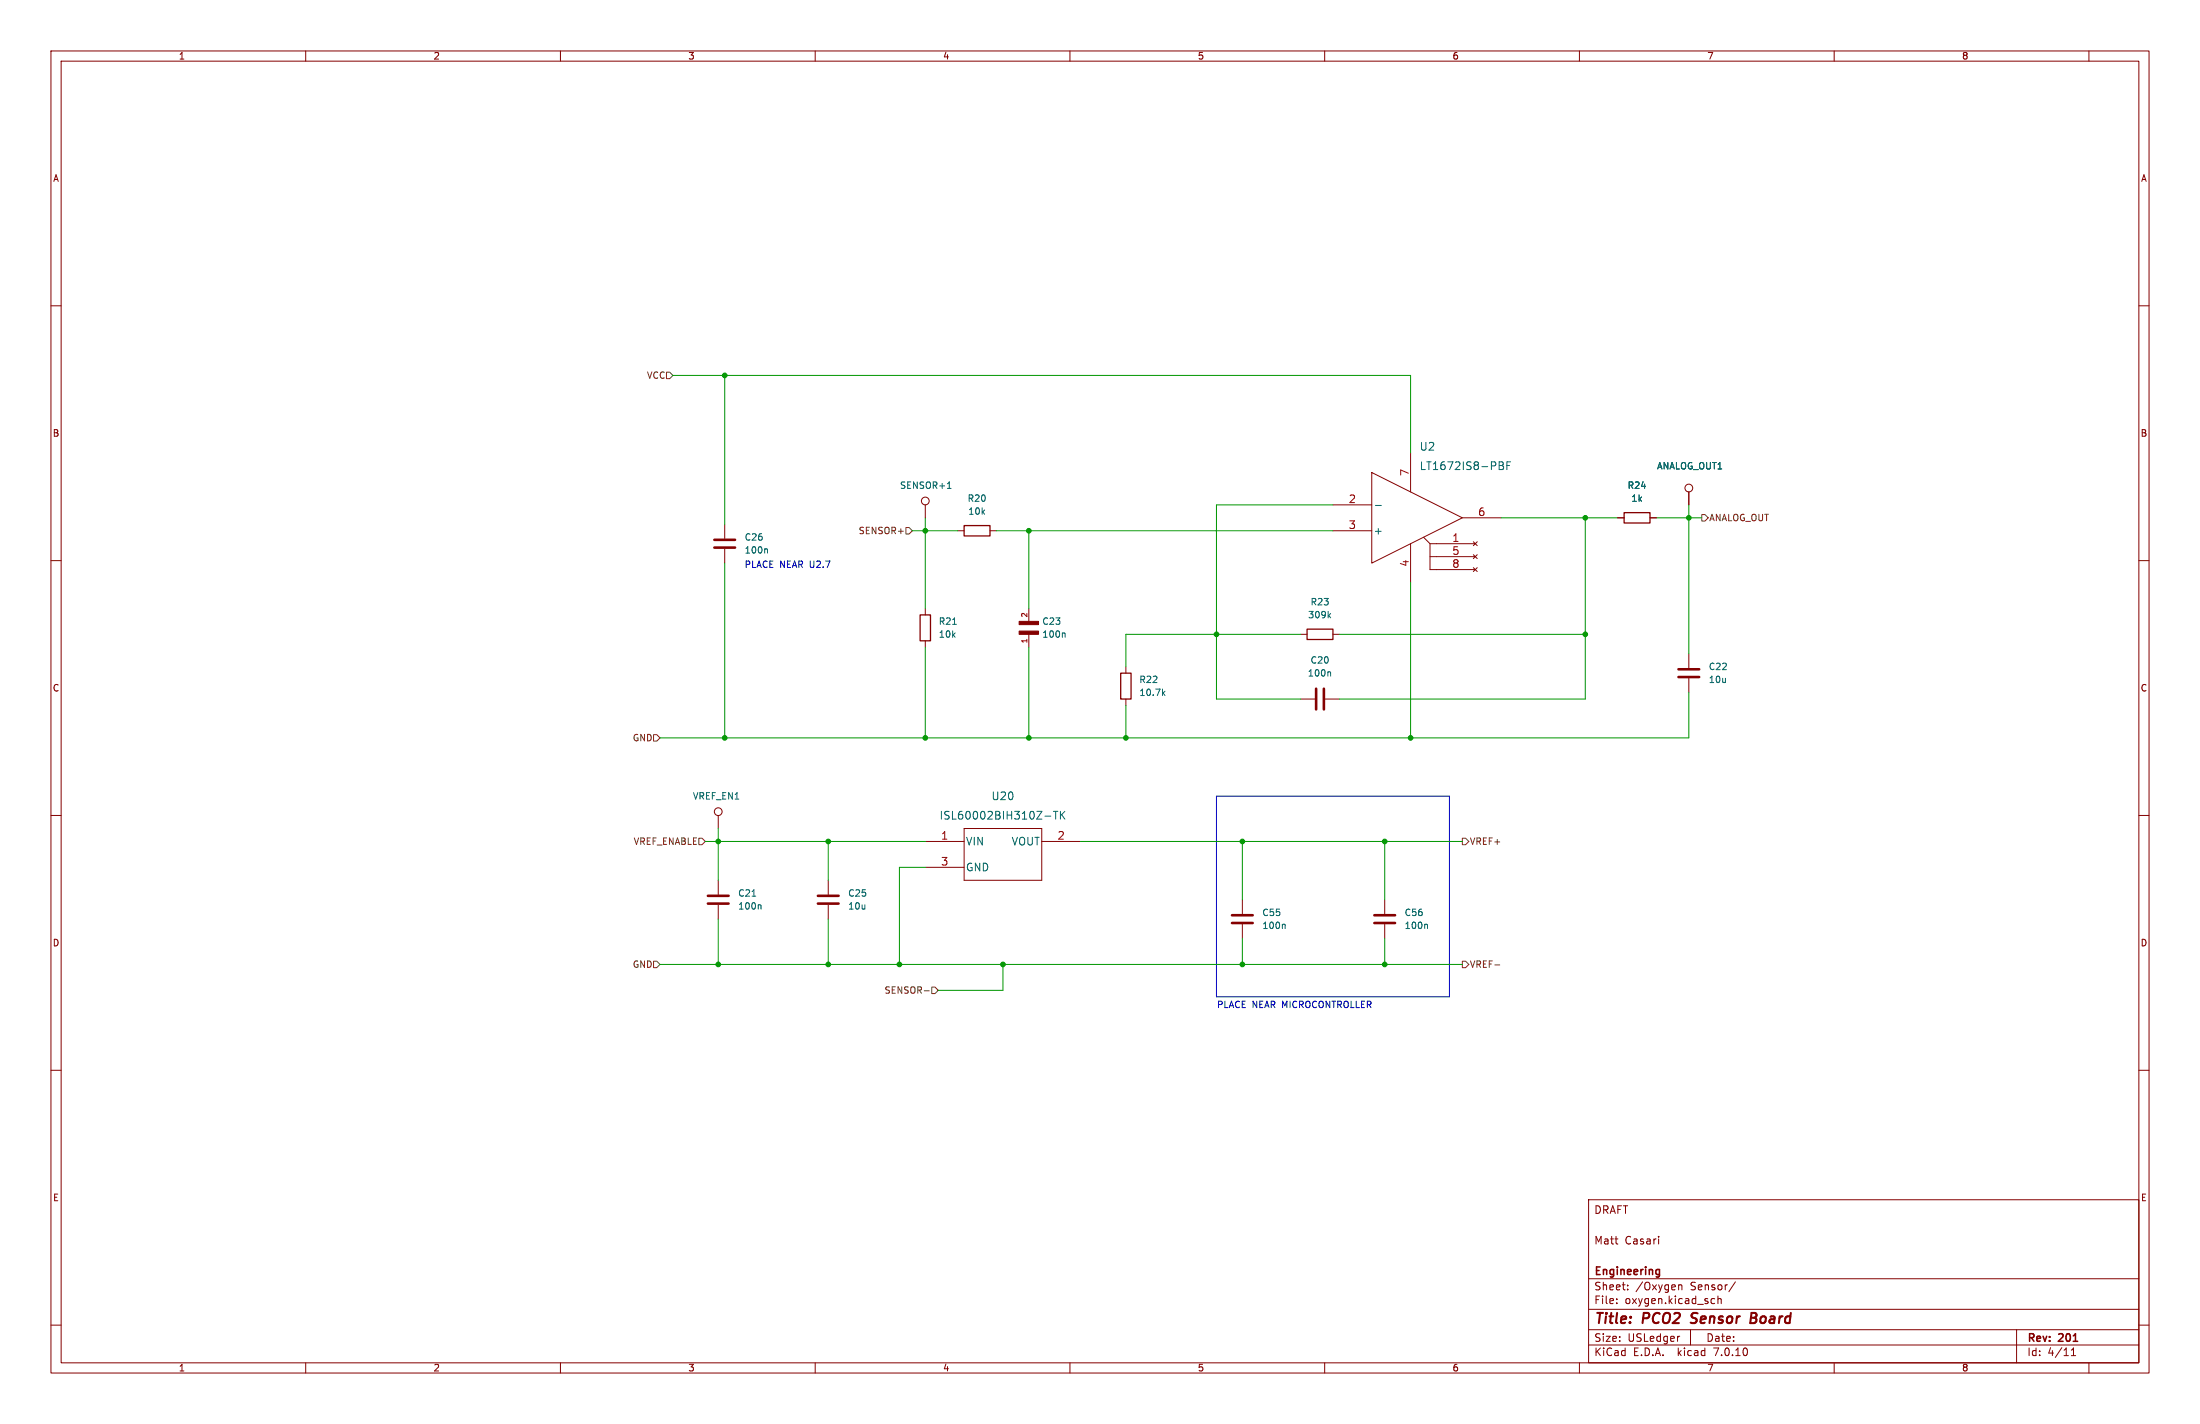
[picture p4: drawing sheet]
<svg xmlns="http://www.w3.org/2000/svg" width="432mm" height="279mm" viewBox="0 0 432 279" stroke-linecap="round" stroke-linejoin="round" font-family="sans-serif">
<g fill="none" stroke="#840000" stroke-width=".2">
<path d="M10 10h411.8v259.4h-411.8zM12 12h407.8v255.4h-407.8zM60 10v2M110 10v2M160 10v2M210 10v2M260 10v2M310 10v2M360 10v2M410 10v2M10 60h2M419.8 60h2"/>
<path d="M181.6 99.1v2.5M261.6 99.1h7.6M269.2 92.7l17.8 8.9-17.8 8.9zM276.9 88.9v7.6M331.5 96.5v2.6M10 110h2M142.2 102.9v2.8M142.2 107.7v2.8M181.6 119.4v1.3M188 104.1h1.2M194.3 104.1h1.3M201.9 119.4v2.5"/>
<path d="M261.6 104.1h7.6M276.9 106.7v7.6M279.4 105.4l1.3 1.3v5.1h8.9M280.7 106.7h8.9M280.7 109.2h8.9M287 101.6h7.6M289.2 106.3l.7 .8M289.2 108.8l.7 .8M289.2 111.4l.7 .7M289.9 106.3l-.7 .8M289.9 108.8l-.7 .8M289.9 111.4l-.7 .7"/>
<path d="M317.5 101.6h1.3M323.8 101.6h1.3M419.8 110h2M181.6 125.7v1.3M201.9 124.5v2.5M221 130.8v1.3M221 137.2v1.2M255.3 124.5h1.2M255.3 137.2h2.8M260.1 137.2h2.8M261.6 124.5h1.3M331.5 128.3v2.8"/>
<path d="M331.5 133.1v2.8M10 160h2M419.8 160h2M141 160v2.6M141 172.7v2.8M141 177.5v2.8M162.6 172.7v2.8M162.6 177.5v2.8M181.6 165.1h7.6M181.6 170.2h7.6M189.2 162.6h15.3v10.1h-15.3zM204.5 165.1h7.6"/>
<path d="M243.8 176.5v2.8M271.8 176.5v2.8M243.8 181.4v2.8M271.8 181.4v2.8M10 210h2M419.8 210h2M311.8 235.4h108v32h-108zM10 260h2M311.8 256.9h108M311.8 250.9h108M317.3 255.6v.2M317.3 254.9v.1"/>
<path d="M319.5 252.9v.2M319.5 252.2v.1M325.5 242.6v.1M325.5 243.1v1M329.5 252.1v1M329.5 252.2l.2-.1 .3 .1 .1 .9M336 255.7h.5M336 254.9h.5M337.2 254.9l.2-.1 .4 .1v.9M337.2 254.3v1.5M340.6 251.5l-1.3 1.9M419.8 260h2"/>
<path d="M60 267.4v2M110 267.4v2M160 267.4v2M210 267.4v2M260 267.4v2M310 267.4v2M311.8 263.9h108M311.8 260.9h108M329.5 262.2h.2M331.8 260.9v3M360 267.4v2M395.8 260.9v6.5"/>
<path d="M406.5 266h.9M406.5 264.9l.5-.4v1.5M410 267.4v2"/>
<circle cx="181.6" cy="98.3" r=".76"/>
<circle cx="331.5" cy="95.8" r=".76"/>
<circle cx="141" cy="159.3" r=".76"/>
</g>
<path d="M331.8 259.5l.3 .1M332.1 257.8v.6M343.7 258.6h.6M344.3 258.6l.3 .1M344.4 257.6h-.6l-.3 2 1-.1M344.5 258.5l-.2 .1" fill="none" stroke="#840000" stroke-width=".4"/>
<path d="M325.3 249.1h.4M325.7 249.1v1.2l-.3 .3M325.7 250l-.4 .1" fill="none" stroke="#840000" stroke-width=".3"/>
<path d="M189.2 103.1h5.1v2.1h-5.1zM318.8 100.6h5v2h-5zM180.6 120.7h2v5h-2zM220 132.1h2v5.1h-2zM256.5 123.4h5.1v2.1h-5.1z" fill="none" stroke="#840000" stroke-width=".25"/>
<g fill="none" stroke="#006464" stroke-width=".2">
<path d="M186 95.8h.7M186.2 94.7l.1-.1v1.2M270 99.2h1.1M294.2 90.6h.6l.2 .2v.2l-.2 .3M294.2 91.3h.6M294.8 91.3a.41 .41 0 0 1 .3 .4 .41 .41 0 0 1-.3 .4h-.6M295.8 91.3h.5M296.5 90.6h-.7v1.5M150.5 107.7l.1 .2v.6M187 122.5h.7M208.9 124.2l.2 .2v.6M228.3 136l.4 .5"/>
<path d="M228.7 135.6l-.5 .5M260.8 120.7l.4 .5M261 131.8l.2 .2v.7M261.2 120.4l-.5 .5M206.8 159.2h.8M207.2 159.2v1.5M208.1 159.2v1.5M208.4 159.8l.6 .9M209 159.2l-.9 .9M147.6 175.8h.7M149.2 177.5l.2 .2v.7M205.1 160.1h1.1"/>
<path d="M252.1 181.3l.1 .2v.7M280 181.3l.2 .2v.7"/>
</g>
<g fill="#840000" stroke="#840000" stroke-width=".2">
<path d="M200 123.8h3.8v.7h-3.8z"/>
<path d="M200 121.9h3.8v.7h-3.8z"/>
</g>
<g fill="none" stroke="#840000" stroke-width=".51">
<path d="M140.2 107.4h4.1M140.2 105.9h4.1M258.3 135.1v4.1M259.8 135.1v4.1M329.4 132.8h4.1M329.4 131.3h4.1M138.9 177.3h4.1M138.9 175.8h4.1M160.5 177.3h4.1M160.5 175.8h4.1M241.8 179.6h4.1M269.7 179.6h4.1"/>
<path d="M241.8 181.1h4.1M269.7 181.1h4.1"/>
</g>
<path d="M130.8 73h.6l.7 .7-.7 .6h-.6zM177.8 103.5h.6l.7 .6-.7 .7h-.6zM334 101h.6l.7 .6-.7 .6h-.6zM128.3 144.1h.6l.6 .7-.6 .6h-.6zM137.2 164.5h.6l.6 .6-.6 .6h-.6zM287 164.5h.7l.6 .6-.6 .6h-.7zM128.3 188.6h.6l.6 .6-.6 .7h-.6zM181.4 194.4h1M182.9 193.7h.6l.6 .6-.6 .6h-.6zM287 188.6h.7l.6 .6-.6 .7h-.7zM293.4 189.3h1" fill="none" stroke="#725600" stroke-width=".2"/>
<path d="M238.8 156.2h45.7v39.4h-45.7z" fill="none" stroke="#0000c2" stroke-width=".2"/>
<g fill="none" stroke="#009600" stroke-width=".2">
<path d="M132.1 73.7h144.8v15.2M142.2 73.7v29.2M261.6 99.1h-22.8v38.1h16.5M331.5 99.1v29.2M142.2 110.5v34.3M179.1 104.1h8.9M181.6 101.6v17.8M195.6 104.1h66M201.9 104.1v15.3M276.9 114.3v30.5M294.6 101.6h22.9M311.1 101.6v35.6h-48.2"/>
<path d="M325.1 101.6h8.9M181.6 127v17.8M201.9 127v17.8M221 138.4v6.4M255.3 124.5h-34.3v6.3M262.9 124.5h48.2M331.5 135.9v8.9h-202M138.4 165.1h43.2M141 162.6v10.1M162.6 165.1v7.6M181.6 170.2h-5.1v19M212.1 165.1h74.9"/>
<path d="M243.8 165.1v11.4M271.8 165.1v11.4M129.5 189.2h157.5M141 180.3v8.9M162.6 180.3v8.9M196.8 189.2v5.1h-12.7M243.8 184.2v5M271.8 184.2v5"/>
</g>
<g fill="#009600" stroke="#009600" stroke-width=".2">
<circle cx="176.5" cy="189.2" r=".46"/>
<circle cx="162.6" cy="165.1" r=".46"/>
<circle cx="142.2" cy="144.8" r=".46"/>
<circle cx="141" cy="165.1" r=".46"/>
<circle cx="141" cy="189.2" r=".46"/>
<circle cx="162.6" cy="189.2" r=".46"/>
<circle cx="196.8" cy="189.2" r=".46"/>
<circle cx="271.8" cy="165.1" r=".46"/>
<circle cx="271.8" cy="189.2" r=".46"/>
<circle cx="311.1" cy="101.6" r=".46"/>
<circle cx="311.1" cy="124.5" r=".46"/>
<circle cx="276.9" cy="144.8" r=".46"/>
<circle cx="331.5" cy="101.6" r=".46"/>
<circle cx="181.6" cy="144.8" r=".46"/>
<circle cx="201.9" cy="144.8" r=".46"/>
<circle cx="201.9" cy="104.1" r=".46"/>
<circle cx="142.2" cy="73.7" r=".46"/>
<circle cx="181.6" cy="104.1" r=".46"/>
<circle cx="243.8" cy="165.1" r=".46"/>
<circle cx="221" cy="144.8" r=".46"/>
<circle cx="243.8" cy="189.2" r=".46"/>
<circle cx="238.8" cy="124.5" r=".46"/>
</g>
<g font-size="2.8" fill="#840000">
<text x="312.8" y="260.3">Title:</text>
<text x="322.5" y="260.3">PCO2</text>
<text x="332.8" y="260.3">Sensor</text>
<text x="345.2" y="260.3">Board</text>
</g>
<g font-size="2.1" fill="#006464">
<text x="278.6" y="88.6">U2</text>
<text x="278.6" y="92.4">LT1672IS8-PBF</text>
<text x="269.5" y="105.1">+</text>
<text x="184.3" y="161">ISL60002BIH310Z-TK</text>
<text x="194.5" y="157.2">U20</text>
<text x="189.5" y="166.1">VIN</text>
<text x="198.5" y="166.1">VOUT</text>
<text x="189.5" y="171.2">GND</text>
</g>
<g font-size="2.1" fill="#a90000">
<text x="276.6" y="93.5" transform="rotate(-90 276.6 93.5)">7</text>
<text x="264.6" y="98.8">2</text>
<text x="290" y="101.3">6</text>
<text x="264.6" y="103.9">3</text>
<text x="285" y="106.4">1</text>
<text x="276.6" y="111.3" transform="rotate(-90 276.6 111.3)">4</text>
<text x="285" y="109">5</text>
<text x="285" y="111.5">8</text>
<text x="184.6" y="164.8">1</text>
<text x="207.5" y="164.8">2</text>
<text x="184.6" y="169.9">3</text>
</g>
<g font-size="2.1" fill="#840000">
<text x="312.8" y="238.4">DRAFT</text>
<text x="312.8" y="244.4">Matt</text>
<text x="318.9" y="244.4">Casari</text>
<text x="312.8" y="250.6">Engineering</text>
<text x="312.8" y="256.1">File:</text>
<text x="312.8" y="253.4">Sheet:</text>
<text x="318.9" y="256.1">oxygen.kicad_sch</text>
<text x="321" y="253.4">/Oxygen</text>
<text x="331.8" y="253.4">Sensor/</text>
<text x="312.8" y="263.5">Size:</text>
<text x="319.5" y="263.5">USLedger</text>
<text x="334.8" y="263.5">Date:</text>
<text x="397.8" y="263.7">Rev:</text>
<text x="404.2" y="263.7">201</text>
<text x="312.8" y="266.3">KiCad</text>
<text x="320.5" y="266.3">E.D.A.</text>
<text x="329.4" y="266.3">kicad</text>
<text x="336.6" y="266.3">7.0.10</text>
<text x="397.8" y="266.3">Id:</text>
<text x="401.9" y="266.3">4/11</text>
</g>
<g font-size="1.8" fill="#840000">
<text x="35" y="11.9">1</text>
<text x="85" y="11.9">2</text>
<text x="135" y="11.9">3</text>
<text x="185" y="11.9">4</text>
<text x="235" y="11.9">5</text>
<text x="285" y="11.9">6</text>
<text x="335" y="11.9">7</text>
<text x="385" y="11.9">8</text>
<text x="10.3" y="35.9">A</text>
<text x="420.1" y="35.9">A</text>
<text x="10.3" y="85.9">B</text>
<text x="420.1" y="85.9">B</text>
<text x="10.3" y="135.9">C</text>
<text x="420.1" y="135.9">C</text>
<text x="10.3" y="185.9">D</text>
<text x="420.1" y="185.9">D</text>
<text x="10.3" y="235.9">E</text>
<text x="420.1" y="235.9">E</text>
<text x="35" y="269.3">1</text>
<text x="85" y="269.3">2</text>
<text x="135" y="269.3">3</text>
<text x="185" y="269.3">4</text>
<text x="235" y="269.3">5</text>
<text x="285" y="269.3">6</text>
<text x="335" y="269.3">7</text>
<text x="385" y="269.3">8</text>
</g>
<g font-size="1.8" fill="#725600">
<text x="126.9" y="74.5">VCC</text>
<text x="168.4" y="105">SENSOR+</text>
<text x="335.4" y="102.5">ANALOG_OUT</text>
<text x="124.1" y="145.6">GND</text>
<text x="124.3" y="166">VREF_ENABLE</text>
<text x="288.4" y="166">VREF+</text>
<text x="124.1" y="190.1">GND</text>
<text x="288.4" y="190.1">VREF-</text>
<text x="173.5" y="195.2">SENSOR-</text>
</g>
<g font-size="1.8" fill="#006464">
<text x="325.1" y="92.3">ANALOG_OUT1</text>
<text x="176.5" y="96.1">SENSOR+1</text>
<text x="189.8" y="98.7">R20</text>
<text x="189.9" y="101.2">10k</text>
<text x="319.4" y="96.1">R24</text>
<text x="320.1" y="98.7">1k</text>
<text x="146.1" y="106.3">C26</text>
<text x="146.1" y="108.8">100n</text>
<text x="257.1" y="119">R23</text>
<text x="184.2" y="125.3">10k</text>
<text x="184.2" y="122.8">R21</text>
<text x="204.5" y="125.3">100n</text>
<text x="204.5" y="122.8">C23</text>
<text x="256.6" y="121.5">309k</text>
<text x="257.1" y="130.4">C20</text>
<text x="335.3" y="131.7">C22</text>
<text x="223.5" y="134.2">R22</text>
<text x="223.5" y="136.8">10.7k</text>
<text x="256.6" y="132.9">100n</text>
<text x="335.3" y="134.2">10u</text>
<text x="135.9" y="157.1">VREF_EN1</text>
<text x="144.8" y="178.7">100n</text>
<text x="144.8" y="176.1">C21</text>
<text x="166.4" y="176.1">C25</text>
<text x="166.4" y="178.7">10u</text>
<text x="247.7" y="179.9">C55</text>
<text x="275.6" y="179.9">C56</text>
<text x="247.7" y="182.5">100n</text>
<text x="275.6" y="182.5">100n</text>
</g>
<g font-size="1.8" fill="#0000c2">
<text x="146" y="111.5">PLACE NEAR U2.7</text>
<text x="238.8" y="197.9">PLACE NEAR MICROCONTROLLER</text>
</g>
<g font-size="1.4" fill="#a90000">
<text x="201.7" y="121.3" transform="rotate(-90 201.7 121.3)">2</text>
<text x="201.7" y="126.3" transform="rotate(-90 201.7 126.3)">1</text>
</g>
</svg>
